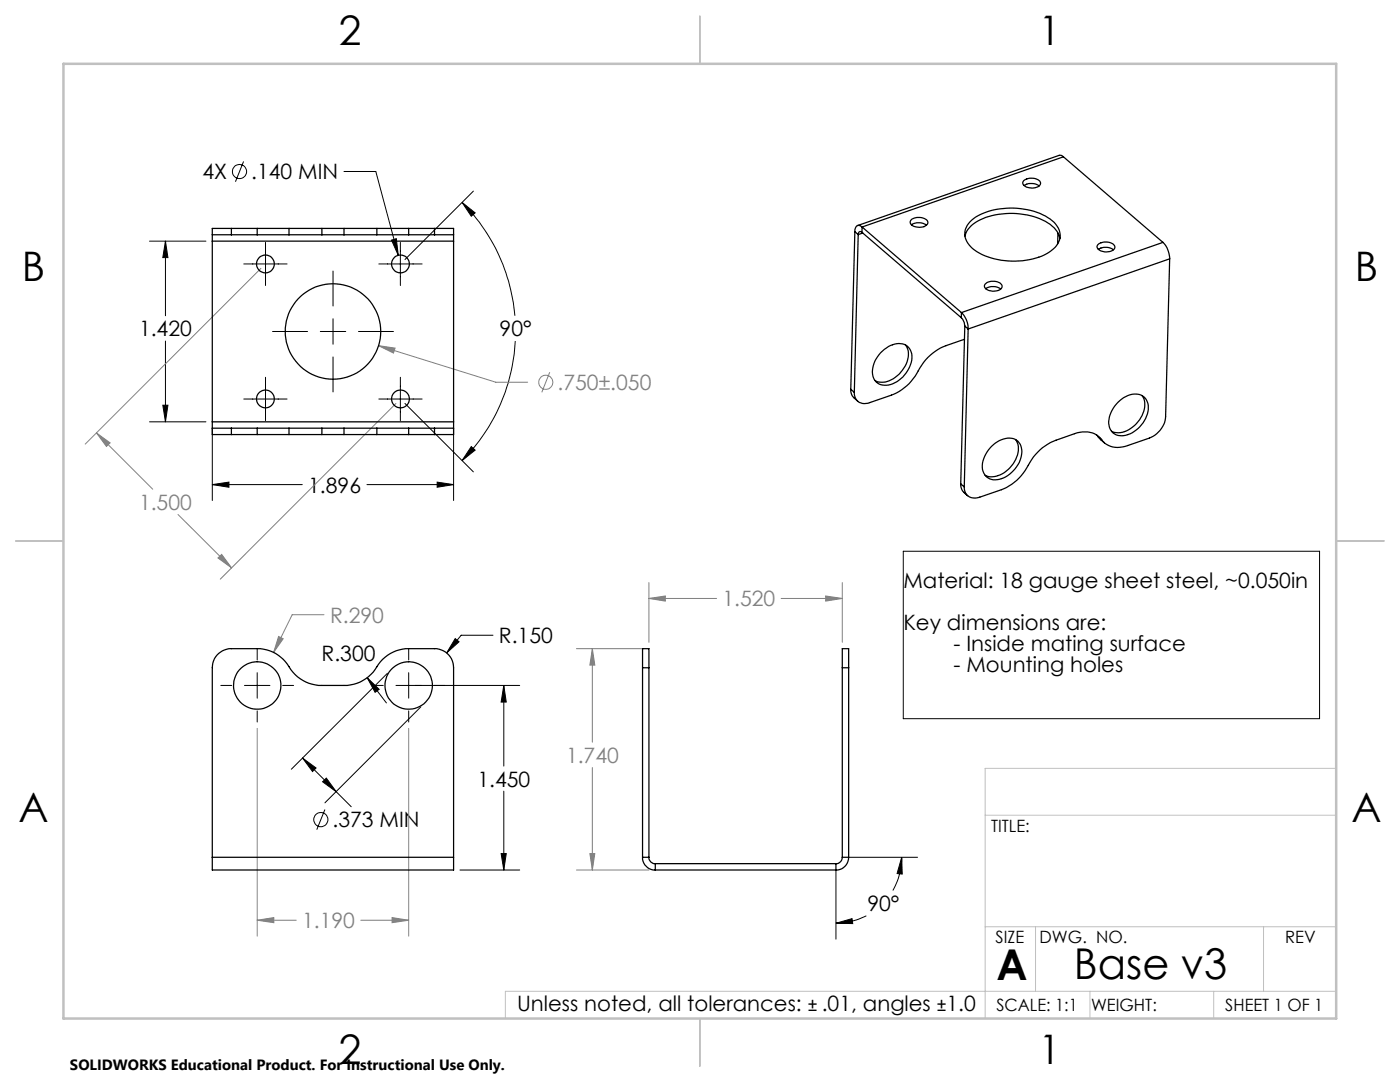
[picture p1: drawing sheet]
<svg xmlns="http://www.w3.org/2000/svg" width="279mm" height="216mm" viewBox="0 0 279 216" stroke-linecap="round" stroke-linejoin="round" font-family="sans-serif">
<g fill="none" stroke="#000" stroke-width=".2">
<path d="M48.6 32.2l-1.6 4.1M68.7 34.2h6.3l4.5 16.7M94.5 38.1l-13.7 13.7M29.8 48.1h11.3M33 48.1l.5 3.3h-1zM33 48.1v14.9M48.6 52.7h8.7M53 48.4v8.6M66.5 54.1v7M75.6 52.7h8.6M78.1 47.9l1-.3 .4 3.3zM79.9 48.4v8.6"/>
<path d="M92.2 40.4l2.6 2.1-.7 .6zM92.2 40.4a36.3 36.3 0 0 1 10.6 22.6M33 68.1v16.1M48.6 79.6h8.7M53 75.3v8.6M54.4 66.1h7M63.9 66.1h5.1M66.5 63.6v5.1M66.5 71.2v7M71.5 66.1h7M75.6 79.6h8.6M79.9 75.3v8.6"/>
<path d="M102.8 68.1a36.4 36.4 0 0 1-10.6 23.8M29.8 84.2h11.3M32.5 80.9h1l-.5 3.3zM42.4 96.7l3.3-.5v1zM42.4 85.4v14.5M42.4 96.7h17.9M73.2 96.7h17.3M80.8 80.5l13.7 13.7M87.2 96.2l3.3 .5-3.3 .5zM90.5 85.4v14.5M94.1 89.1l.7 .7-2.6 2.1zM180.3 110h83v33.4h-83z"/>
<path d="M44.1 136.8h2.1M48.8 136.8h5.1M51.3 129.5v2.2M51.3 134.2v5.1M56.4 136.8h2.2M73.3 135.2l2.4 2.3-.8 .6zM73.3 135.2l3.8 5.1M74.3 136.8h2.2M77.3 134.3l-19.2 19.2M79 136.8h24.7M81.6 129.5v2.2M81.6 134.2v5.1"/>
<path d="M90.8 127.4l.8 .7-2.5 2.2zM98.4 126.8h-6.4l-2.9 3.5M100.5 136.8l.5 3.3h-1zM100.5 136.8v16.1M51.3 141.9v2.2M60.4 151.3l2.7 1.9-.7 .8zM60.4 151.3l9.7 9.7M65.1 155.3l2 2.7-2.7-2zM81.6 141.9v2.2M84 141l-19.2 19.2M100.5 157.9v15.7M64.8 161.5l-1.6 4.1"/>
<path d="M91.8 173.6h11.9M100 170.3h1l-.5 3.3zM166.8 173.6v13.8M169.4 171.1h13.7M180 171.1l.1 3.3-1.1-.1zM180 171.1a13.5 13.5 0 0 1-1.8 6.6M166.8 184.2l3.2-.9 .2 1zM172.9 182.7a13.7 13.7 0 0 1-6.1 1.5"/>
<circle cx="47.8" cy="34.2" r="1.41"/>
<circle cx="64" cy="163.5" r="1.42"/>
</g>
<g fill="none" stroke="#808080" stroke-width=".2">
<path d="M52.1 53.6l-35.1 35M75.5 69l3.3 .5-.3 .9zM75.5 69l23.5 7.3h6.3M109.7 74.3l-1.6 4M19.3 86.4l2.7 2-.8 .7zM19.3 86.4l11.2 11.2M79 80.5l-35 35.1M35.5 102.7l10.7 10.6M43.5 111.3l.7-.7 2 2.7zM129.5 119.4l3.3-.5v1zM129.5 116.2v12M129.5 119.4h13.5"/>
<path d="M155.9 119.4h12.2M164.8 118.9l3.3 .5-3.3 .5zM168.1 116.2v12M55.6 127l.9 .5-1.9 2.7zM64.7 122.7h-6.4l-3.7 7.5M115 129.4h13.2M118.2 129.4v18.7M118.2 129.4l.5 3.3h-1zM51.3 145.3v41.5M81.6 145.3v41.5M118.2 153.1v20.5M115 173.6h14.5"/>
<path d="M117.7 170.3h1l-.5 3.3zM51.3 183.6l3.3-.5v1zM51.3 183.6h7.8M72 183.6h9.6M78.2 183.1l3.4 .5-3.4 .5z"/>
<circle cx="108.9" cy="76.3" r="1.41"/>
</g>
<path d="M266.7 153.3h-70.1v49.9M196.6 162.7h70.1M196.6 184.9h70.1M206.7 184.9v12.9M217.5 197.8v5.4M242.2 197.8v5.4M252.2 184.9v12.9M266.7 197.8h-165.8v5.4" fill="none" stroke="#c0c0c0" stroke-width=".2"/>
<path d="M139.7 3.2v9.5M3.1 107.9h9.6M266.7 107.9h9.5M139.7 203.2v9.6" fill="none" stroke="#c0c0c0" stroke-width=".25"/>
<path d="M12.7 12.7h254v190.5h-254z" fill="none" stroke="#c0c0c0" stroke-width=".5"/>
<path d="M32.5 80.9h1l-.5 3.3zM33 48.1l.5 3.3h-1zM87.2 96.2l3.3 .5-3.3 .5zM42.4 96.7l3.3-.5v1zM94.1 89.1l.7 .7-2.6 2.1zM92.2 40.4l2.6 2.1-.7 .6zM78.1 47.9l1.4 3-.4-3.3zM73.3 135.2l1.6 2.9 .8-.6zM90.8 127.4l-1.7 2.9 2.5-2.2zM100.5 136.8l.5 3.3h-1zM100 170.3h1l-.5 3.3zM65.1 155.3l2 2.7-2.7-2zM60.4 151.3l2.7 1.9-.7 .8zM180 171.1l-1 3.2 1.1 .1zM166.8 184.2l3.4 .1-.2-1z" fill="#000"/>
<path d="M43.5 111.3l.7-.7 2 2.7zM19.3 86.4l2.7 2-.8 .7zM75.5 69l3 1.4 .3-.9zM55.6 127l-1 3.2 1.9-2.7zM78.2 183.1l3.4 .5-3.4 .5zM51.3 183.6l3.3-.5v1zM118.2 129.4l.5 3.3h-1zM117.7 170.3h1l-.5 3.3zM129.5 119.4l3.3-.5v1zM164.8 118.9l3.3 .5-3.3 .5z" fill="#808080"/>
<g fill="none" stroke="#000" stroke-width=".25">
<path d="M204.3 36.1a2.47 2.47 0 0 1 3.3 .2 .99 .99 0 0 1-1 1.2 2.15 2.15 0 0 1-2.5-1zM204.4 37a2.78 2.78 0 0 1 3 .1M212.2 31.3l-.4-.3h-.4l-40.3 14M212.2 31.3l-40.2 14M212.2 31.3l19.9 17.1M42.4 46.8h3.8M42.4 46.8v1.3M42.4 48.1v36.1M42.4 48.1h48.1M46.2 45.6h-3.8v1.2M46.2 45.6v1.2M46.2 45.6h5.1"/>
<path d="M46.2 46.8h5.1M51.3 45.6h6.4M51.3 46.8h6.4M51.3 45.6v1.2M57.7 45.6h6.5M57.7 46.8h6.5M57.7 45.6v1.2M64.2 45.6h4.5M64.2 46.8h4.5M64.2 45.6v1.2M68.7 45.6h6.5M68.7 46.8h6.5"/>
<path d="M68.7 45.6v1.2M75.2 45.6h6.4M75.2 46.8h6.4M75.2 45.6v1.2M81.6 45.6v1.2M81.6 45.6h5.1M81.6 46.8h5.1M86.7 45.6h3.8v1.2M86.7 46.8h3.8M86.7 45.6v1.2M90.5 46.8v1.3M90.5 48.1v36.1"/>
<path d="M170.6 46.2l.7 .6M170.6 46.2l-.8 31.5M171.3 46.8l-.8 31.5M172 46.4a.44 .44 0 0 0-.5-.1 .44 .44 0 0 0-.2 .5M172 46.4l19.8 17M172 45.3a.8 .8 0 0 0-.9-.3 .8 .8 0 0 0-.5 .9v.3M172 45.3l19.9 17.1M172 45.3v1.1M172.2 46.5l-.9 .3M181.8 43.9a2.47 2.47 0 0 1 3.3 .3 1.28 1.28 0 0 1-1.6 1.2 1.53 1.53 0 0 1-1.9-1.2zM181.9 44.9a2.68 2.68 0 0 1 3 0M192.6 47.1a5.4 5.4 0 0 1 3.6-3.5 15.2 15.2 0 0 1 13.4 1.2 4.5 4.5 0 0 1 1.9 2.8"/>
<path d="M193.9 44a13.9 13.9 0 0 1 11.8-2 8.7 8.7 0 0 1 5.5 3.5 3.4 3.4 0 0 1-1.4 4.5 14.1 14.1 0 0 1-10.7 1.8 8.9 8.9 0 0 1-6.2-3.6 3.3 3.3 0 0 1 1-4.2zM196.6 56.7a2.42 2.42 0 0 1 3.4 .2 1.07 1.07 0 0 1-1.4 1.2 1.86 1.86 0 0 1-2.1-.9zM196.7 57.6a2.68 2.68 0 0 1 3 .1M211.1 46.5v2.2M219.1 48.8a2.47 2.47 0 0 1 3.4 .3 1.28 1.28 0 0 1-1.7 1.2 1.61 1.61 0 0 1-1.9-1.2zM219.2 49.8a2.68 2.68 0 0 1 3 0M232.1 48.4a4.9 4.9 0 0 1 1.3 3.2M232.1 48.4l-40.2 14M233.4 51.6l-.8 31.5a5.1 5.1 0 0 1-3.2 4.3l-4.3 1.5a4.3 4.3 0 0 1-5.2-1.2M233.4 51.6l-40.2 14.1M169.8 77.7l.1 .7 .2 .6 1.1 1M169.8 77.7l.7 .6"/>
<path d="M175.8 70.4a4.8 4.8 0 0 1 4.7-1.7 3.1 3.1 0 0 1 1 4.5 5.4 5.4 0 0 1-5.7 3.6 2.87 2.87 0 0 1-1.5-3.9l.3-.9zM180.8 68.9a4.5 4.5 0 0 1-1 5.4 4.3 4.3 0 0 1-5.1 1.7M191.8 63.4a2.55 2.55 0 0 1 .7 1.7M191.9 62.4a4.5 4.5 0 0 1 1.3 3.3M191.9 62.4l-.1 1M192.5 67.7l-3.7 1.3a11.2 11.2 0 0 0-6.2 6.1 10.4 10.4 0 0 1-4.7 3.7l-4.3 1.5a2.09 2.09 0 0 1-3.1-2M192.5 65.1l.7 .6M192.5 65.1l-.8 31.5M193.2 65.7l-.8 31.5M227.9 79a4.2 4.2 0 0 1-.5 4.7 5 5 0 0 1-5.3 2.5l-.3-.2M42.4 85.4h3.8M42.4 85.4v1.3h3.8"/>
<path d="M42.4 84.2v1.2M42.4 84.2h48.1M46.2 85.4h5.1M46.2 86.7h5.1M46.2 85.4v1.3M51.3 85.4h6.4M51.3 86.7h6.4M51.3 85.4v1.3M57.7 85.4h6.5M57.7 86.7h6.5M57.7 85.4v1.3M64.2 85.4h4.5"/>
<path d="M64.2 86.7h4.5M64.2 85.4v1.3M68.7 85.4h6.5M68.7 86.7h6.5M68.7 85.4v1.3M75.2 86.7h6.4M75.2 85.4h6.4M75.2 85.4v1.3M81.6 85.4v1.3M81.6 85.4h5.1M81.6 86.7h5.1M86.7 85.4h3.8"/>
<path d="M86.7 85.4v1.3M90.5 85.4v1.3h-3.8M90.5 84.2v1.2M191.7 96.6l.4 1.3 1 1M191.7 96.6l.7 .6M197.9 89.1a4.5 4.5 0 0 1 4.7-1.4 3.2 3.2 0 0 1 1 4.1 5.6 5.6 0 0 1-5.7 3.9 2.86 2.86 0 0 1-1.6-4.2l.7-1.3zM202.7 87.7a4.2 4.2 0 0 1-.5 4.8 5 5 0 0 1-5.4 2.5l-.2-.2M218.9 86.8l.2 .3M219.1 87.1l1.3 1.3M219.1 87.1l.8 .6M219.9 87.7a4.6 4.6 0 0 0-5.4-1.2l-3.8 1.3a10.5 10.5 0 0 0-5.8 5.6 9.7 9.7 0 0 1-5.1 4.3l-4.3 1.5a2.11 2.11 0 0 1-3.1-2M223.1 80.3a4.2 4.2 0 0 1 5-1.2 3.4 3.4 0 0 1 .5 4.4 5.3 5.3 0 0 1-5.8 3.3 2.98 2.98 0 0 1-1.3-4l.7-1.3z"/>
<path d="M128.2 133.2v-3.8h1.3v3.8M128.2 133.2v37.9M128.2 133.2h1.3M129.5 133.2v37.9M168.1 133.2v-3.8h1.3v3.8M168.1 133.2h1.3M168.1 133.2v37.9M169.4 133.2v37.9M42.4 171.1v-37.9a3.8 3.8 0 0 1 3.8-3.8h5.1a7.4 7.4 0 0 1 6.7 4.2 7.6 7.6 0 0 0 6.2 3.2h4.5a7.8 7.8 0 0 0 6.9-4.3 7.4 7.4 0 0 1 6-3.1h5.1a3.8 3.8 0 0 1 3.8 3.8v37.9M42.4 171.1v2.5h48.1v-2.5M42.4 171.1h48.1M128.2 171.1a2.53 2.53 0 0 0 2.6 2.5"/>
<path d="M128.2 171.1h1.3M129.5 171.1a1.21 1.21 0 0 0 1.3 1.2M130.8 173.6h36M130.8 172.3v1.3M130.8 172.3h36M166.8 172.3v1.3M168.1 171.1a1.26 1.26 0 0 1-1.3 1.2M168.1 171.1h1.3M169.4 171.1a2.53 2.53 0 0 1-2.6 2.5"/>
<circle cx="53" cy="52.7" r="1.77"/>
<circle cx="79.9" cy="52.7" r="1.77"/>
<circle cx="53" cy="79.6" r="1.78"/>
<circle cx="66.4" cy="66.2" r="9.5"/>
<circle cx="79.9" cy="79.6" r="1.78"/>
<circle cx="51.3" cy="136.8" r="4.7"/>
<circle cx="81.6" cy="136.8" r="4.7"/>
</g>
<g font-size="8.5">
<text x="198.9" y="195.5">A</text>
<text x="214.3" y="195.4">Base v3</text>
</g>
<g font-size="8.1">
<text x="67.6" y="8.9">2</text>
<text x="207.3" y="8.9">1</text>
<text x="4.4" y="56.2">B</text>
<text x="270.4" y="56.2">B</text>
<text x="3.7" y="164.1">A</text>
<text x="269.7" y="164.1">A</text>
<text x="67.6" y="212.4">2</text>
<text x="207.3" y="212.4">1</text>
</g>
<g font-size="4.2">
<text x="40.4" y="35.8">4X</text>
<text x="50.1" y="35.8">.140 MIN</text>
<text x="27.7" y="67.1">1.420</text>
<text x="99.7" y="67.1">90°</text>
<text x="61.5" y="98.3">1.896</text>
<text x="180.3" y="117.4">Material: 18 gauge sheet steel, ~0.050in</text>
<text x="180.3" y="125.7">Key dimensions are:</text>
<text x="64.2" y="131.9">R.300</text>
<text x="99.6" y="128.3">R.150</text>
<text x="190.3" y="129.9">- Inside mating surface</text>
<text x="190.3" y="134.1">- Mounting holes</text>
<text x="95.3" y="156.9">1.450</text>
<text x="66.4" y="165.1">.373 MIN</text>
<text x="173.1" y="181.8">90°</text>
<text x="103.2" y="201.7">Unless noted, all tolerances: ± .01, angles ±1.0</text>
</g>
<g font-size="4.2" fill="#808080">
<text x="111.3" y="77.8">.750±.050</text>
<text x="27.7" y="101.7">1.500</text>
<text x="65.9" y="124.2">R.290</text>
<text x="144.2" y="121">1.520</text>
<text x="113" y="152.2">1.740</text>
<text x="60.3" y="185.2">1.190</text>
</g>
<g font-size="3.4">
<text x="197.8" y="166">TITLE:</text>
<text x="198.7" y="188.1">SIZE</text>
<text x="207.5" y="188.1">DWG. NO.</text>
<text x="256.5" y="188.2">REV</text>
<text x="198.8" y="201.7">SCALE: 1:1</text>
<text x="217.7" y="201.8">WEIGHT:</text>
<text x="244.5" y="201.7">SHEET 1 OF 1</text>
</g>
<text font-size="3" x="14" y="213.5">SOLIDWORKS Educational Product. For Instructional Use Only.</text>
</svg>
